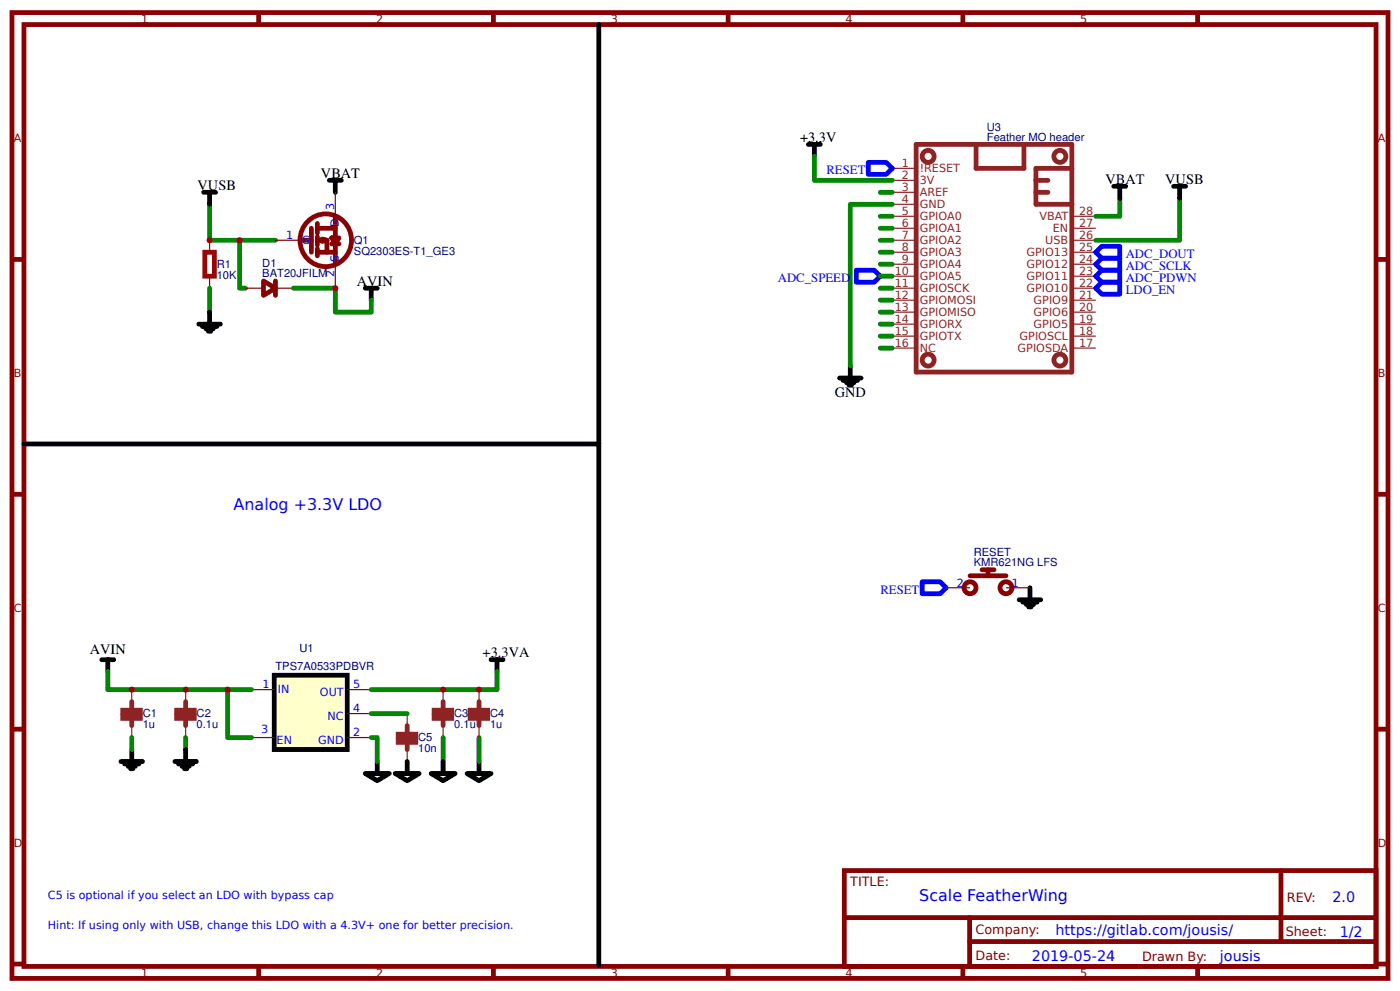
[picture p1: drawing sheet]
<svg xmlns="http://www.w3.org/2000/svg" width="309mm" height="219mm" viewBox="0 0 309 219" stroke-linecap="round" stroke-linejoin="round" font-family="sans-serif">
<g fill="none" stroke="#800" stroke-width="1.1" stroke-linecap="butt">
<path d="M2.6 2.8h304.1v213.2h-304.1zM5.3 5.4h298.7v208h-298.7zM57.1 2.8v2.6M109 2.8v2.6M160.9 2.8v2.6M212.7 2.8v2.6M264.6 2.8v2.6M2.6 57.3h2.7M304 57.3h2.7M2.6 109.1h2.7M304 109.1h2.7M2.6 161h2.7"/>
<path d="M304 161h2.7M186.5 192.2h117.5v21.2h-117.5zM2.6 212.9h2.7M57.1 213.4v2.6M109 213.4v2.6M160.9 213.4v2.6M212.7 213.4v2.6M264.6 213.4v2.6M304 212.9h2.7"/>
</g>
<path d="M283 192.2v15.7M186.6 202.6h117.3M214.2 207.9h89.7M214.2 202.6v10.6" fill="none" stroke="#800" stroke-width="1.1"/>
<path d="M22.5 145.7h2.6M23.8 145.7v2.6M108.5 145.7h2.6M109.8 145.7v2.6M80.7 170.8h5.3l-2.7 1.6zM83.3 168.1v2.7" fill="none" stroke="#000" stroke-width="1.1"/>
<path d="M60.6 149.1h16.1v16.4h-16.1z" fill="#ffc" stroke="#000" stroke-width="1.1" stroke-linecap="butt"/>
<g fill="none" stroke="#800" stroke-width=".26">
<path d="M46.3 53v2.7M60.9 53h5.2M74.1 42.5v5.3M74.1 58.3v5.3M46.3 61v2.6M54.2 63.6h4M60.9 63.6h3.9M209 129.8h5.3M222.2 129.8h5.3M55.6 152.3h5.3M76.7 152.3h5.3M76.7 157.6h5.3"/>
<path d="M55.6 162.9h5.3M76.7 162.9h5.3"/>
</g>
<g fill="none" stroke="#080" stroke-width="1.1">
<path d="M179.9 34.5v5.3h17.2M46.3 45.1v7.9h14.6M52.9 53v10.6h1.3M194.5 42.5h2.6M194.5 58.3h2.6M194.5 55.7h2.6M194.5 53h2.6M194.5 50.4h2.6M194.5 47.8h2.6M197.1 45.1h-9.2v35.7M247.4 43.8v4h-5.3M260.6 43.8v9.2h-18.5"/>
<path d="M46.3 63.6v5.3M64.8 63.6h9.3v5.3h7.9v-2.6M194.5 63.6h2.6M194.5 66.3h2.6M194.5 68.9h2.6M194.5 71.6h2.6M194.5 74.2h2.6M194.5 76.9h2.6M194.5 61h2.6M23.8 148.3v4h31.8M50.3 152.3v10.6h5.3M82 157.6h8"/>
<path d="M109.8 148.3v4h-27.8M29.1 162.9v2.6M41 162.9v2.6M82 162.9h1.3v5.2M97.9 162.9v5.2M105.8 162.9v5.2"/>
</g>
<g fill="none" stroke="#000" stroke-width="1.1">
<path d="M132.3 5.4v92.6M72.8 39.8h2.6M74.1 39.8v2.7M178.6 31.9h2.6M179.9 31.9v2.6M45 42.5h2.6M46.3 42.5v2.6M246.1 41.1h2.6M247.4 41.1v2.7M259.3 41.1h2.6M260.6 41.1v2.7M43.9 71.6h4.8"/>
<path d="M44.7 72.1h3.2M45.5 72.6h1.6M46 73.2h.6M46.3 68.9v2.7M80.7 63.6h2.6M82 63.6v2.7M5.3 98h127v115.1M185.5 83.5h4.7M186.3 84h3.1M187.1 84.5h1.5M187.6 85.1h.5M187.9 80.8v2.7"/>
<path d="M225.2 132.4h4.7M226 133h3.1M226.7 133.5h1.6M227.3 134h.5M227.5 129.8v2.6M26.7 168.1h4.8M27.5 168.7h3.2M28.3 169.2h1.6M28.8 169.7h.6M29.1 165.5v2.6M38.6 168.1h4.8M39.4 168.7h3.2"/>
<path d="M40.2 169.2h1.6M40.7 169.7h.6M41 165.5v2.6M87.3 170.8h5.3l-2.6 1.6zM90 168.1v2.7M95.2 170.8h5.3l-2.6 1.6zM97.9 168.1v2.7M103.2 170.8h5.3l-2.7 1.6zM105.8 168.1v2.7"/>
</g>
<g fill="none" stroke="#8d2323" stroke-width="1.1">
<path d="M202.4 31.9h34.4v50.3h-34.4zM215.6 31.9v5.3h10.6v-5.3M228.9 39.8h2.6M236.8 37.2h-7.9v7.9h7.9M228.9 42.5h2.6M29.1 154.9v1.9M29.1 158.6v1.6M41 154.9v1.9M41 158.6v1.6M97.9 154.9v1.9M97.9 158.6v1.6M105.8 154.9v1.9"/>
<path d="M105.8 158.6v1.6M90 160.2v1.9M90 163.9v1.6"/>
</g>
<g fill="none" stroke="#8d2323" stroke-width=".26">
<path d="M197.1 37.2h5.3M197.1 39.8h5.3M197.1 42.5h5.3M197.1 45.1h5.3M197.1 47.8h5.3M197.1 50.4h5.3M197.1 53h5.3M197.1 55.7h5.3M197.1 58.3h5.3M236.8 47.8h5.3M236.8 50.4h5.3M236.8 53h5.3"/>
<path d="M236.8 55.7h5.3M236.8 58.3h5.3M197.1 61h5.3M197.1 63.6h5.3M197.1 66.3h5.3M197.1 68.9h5.3M197.1 71.6h5.3M197.1 74.2h5.3M197.1 76.9h5.3M236.8 61h5.3M236.8 63.6h5.3M236.8 66.3h5.3"/>
<path d="M236.8 68.9h5.3M236.8 71.6h5.3M236.8 74.2h5.3M236.8 76.9h5.3M29.1 152.3v2.6M41 152.3v2.6M90 157.6v2.6M97.9 152.3v2.6M105.8 152.3v2.6M29.1 160.2v2.7M41 160.2v2.7M90 165.5v2.6"/>
<path d="M97.9 160.2v2.7M105.8 160.2v2.7"/>
</g>
<g fill="none" stroke="#8d2323" stroke-width="1.1" stroke-linecap="butt">
<path d="M27.1 156.8h3.9v.5h-3.9zM27.1 158.1h3.9v.5h-3.9zM39 156.8h3.9v.5h-3.9zM39 158.1h3.9v.5h-3.9zM95.9 156.8h3.9v.5h-3.9zM95.9 158.1h3.9v.5h-3.9zM103.8 156.8h3.9v.5h-3.9zM103.8 158.1h3.9v.5h-3.9zM88 162.1h3.9v.5h-3.9zM88 163.4h3.9v.5h-3.9z"/>
<circle cx="205.1" cy="34.5" r="1.32"/>
<circle cx="234.2" cy="34.5" r="1.32"/>
<circle cx="205.1" cy="79.5" r="1.32"/>
<circle cx="234.2" cy="79.5" r="1.32"/>
</g>
<path d="M191.8 35.9h4l1.3 1.3-1.3 1.3h-4zM189.2 59.7h3.9l1.4 1.3-1.4 1.3h-3.9zM242.1 55.7l1.3-1.3h4v2.6h-4zM242.1 58.3l1.3-1.3h4v2.7h-4zM242.1 61l1.3-1.3h4v2.6h-4zM242.1 63.6l1.3-1.3h4v2.7h-4zM203.7 128.5h4l1.3 1.3-1.3 1.3h-4z" fill="none" stroke="#00f" stroke-width="1.1"/>
<g fill="none" stroke="#800" stroke-width="1.1" stroke-linecap="butt">
<path d="M67.9 48.9a5.7 5.7 0 0 1 8.1 .1 5.7 5.7 0 0 1 0 8.1 5.7 5.7 0 0 1-8.1 .1 5.9 5.9 0 0 1 0-8.3zM58.2 62l2.7 1.6-2.7 1.6z"/>
<circle cx="214.3" cy="129.8" r="1.32"/>
<circle cx="222.2" cy="129.8" r="1.32"/>
</g>
<g fill="none" stroke="#800" stroke-width="1.1">
<path d="M66.4 53h2.4M68.8 50.4v5.3M70.1 49.3v2.2M70.1 52.3v1.8M70.1 54.9v1.6M70.1 50.4h4M70.1 55.7h4M71.2 52.8l1 .2h-2.1M71.2 53.3l1-.3v2.7M73.3 52.5h1.6l-.8 1.3zM73.3 53.8h1.6M74.1 47.8v10.5"/>
<path d="M60.9 62v3.2M214.3 127.1h7.9M217 125.8h2.6M218.3 125.8v1.3"/>
</g>
<path d="M45.2 55.7h2.2v5.3h-2.2z" fill="none" stroke="#a00000" stroke-width="1.1" stroke-linecap="butt"/>
<g fill="#c00">
<circle cx="29.1" cy="152.3" r=".66"/>
<circle cx="41" cy="152.3" r=".66"/>
<circle cx="74.1" cy="63.6" r=".66"/>
<circle cx="46.3" cy="53" r=".66"/>
<circle cx="52.9" cy="53" r=".66"/>
<circle cx="105.8" cy="152.3" r=".66"/>
<circle cx="97.9" cy="152.3" r=".66"/>
<circle cx="50.3" cy="152.3" r=".66"/>
</g>
<g font-size="3.5" fill="#00f">
<text x="51.6" y="112.6">Analog +3.3V LDO</text>
<text x="203.1" y="199">Scale FeatherWing</text>
</g>
<g font-size="3.2">
<text x="176.7" y="31.4">+3.3V</text>
<text x="43.7" y="41.9">VUSB</text>
<text x="70.9" y="39.3">VBAT</text>
<text x="244.2" y="40.6">VBAT</text>
<text x="257.4" y="40.6">VUSB</text>
<text x="78.8" y="63.1">AVIN</text>
<text x="184.4" y="87.7">GND</text>
<text x="19.8" y="144.3">AVIN</text>
<text x="106.6" y="145.1">+3.3VA</text>
</g>
<g font-size="3.2" fill="#00f">
<text x="294.4" y="199.2">2.0</text>
<text x="233.2" y="206.3">https://gitlab.com/jousis/</text>
<text x="296" y="206.9">1/2</text>
<text x="228" y="212.2">2019-05-24</text>
<text x="269.5" y="212.1">jousis</text>
</g>
<g font-size="2.8" fill="#00f">
<text x="182.6" y="38.5">RESET</text>
<text x="248.7" y="57">ADC_DOUT</text>
<text x="248.7" y="59.7">ADC_SCLK</text>
<text x="171.8" y="62.3">ADC_SPEED</text>
<text x="248.7" y="62.3">ADC_PDWN</text>
<text x="248.7" y="65">LDO_EN</text>
<text x="194.5" y="131.1">RESET</text>
</g>
<g font-size="2.8" fill="#800">
<text x="187.9" y="195.7">TITLE:</text>
<text x="284.3" y="199.2">REV:</text>
<text x="215.5" y="206.3">Company:</text>
<text x="284.1" y="206.8">Sheet:</text>
<text x="215.5" y="212.1">Date:</text>
<text x="252.3" y="212.1">Drawn By:</text>
</g>
<g font-size="2.5" fill="#800">
<text x="31.2" y="5">1</text>
<text x="83.1" y="5">2</text>
<text x="134.9" y="5">3</text>
<text x="186.8" y="5">4</text>
<text x="238.7" y="5">5</text>
<text x="3" y="31.4">A</text>
<text x="304.4" y="31.4">A</text>
<text x="3" y="83.2">B</text>
<text x="304.4" y="83.2">B</text>
<text x="3" y="135.1">C</text>
<text x="304.4" y="135.1">C</text>
<text x="3" y="186.9">D</text>
<text x="304.4" y="186.9">D</text>
<text x="31.2" y="215.6">1</text>
<text x="83.1" y="215.6">2</text>
<text x="134.9" y="215.6">3</text>
<text x="186.8" y="215.6">4</text>
<text x="238.7" y="215.6">5</text>
</g>
<g font-size="2.5" fill="#000080">
<text x="218" y="28.9">U3</text>
<text x="218" y="31.1">Feather MO header</text>
<text x="78.2" y="53.9">Q1</text>
<text x="47.9" y="59.2">R1</text>
<text x="58" y="58.9">D1</text>
<text x="78.2" y="56.3">SQ2303ES-T1_GE3</text>
<text x="47.9" y="61.6">10K</text>
<text x="58" y="61.2">BAT20JFILM</text>
<text x="215.1" y="125">KMR621NG LFS</text>
<text x="215.1" y="122.7">RESET</text>
<text x="66.1" y="143.9">U1</text>
<text x="60.9" y="147.9">TPS7A0533PDBVR</text>
<text x="31.5" y="160.8">1u</text>
<text x="31.5" y="158.4">C1</text>
<text x="43.4" y="160.8">0.1u</text>
<text x="43.4" y="158.4">C2</text>
<text x="100.3" y="160.8">0.1u</text>
<text x="100.3" y="158.4">C3</text>
<text x="108.3" y="160.8">1u</text>
<text x="108.3" y="158.4">C4</text>
<text x="92.4" y="166.1">10n</text>
<text x="92.4" y="163.7">C5</text>
</g>
<g font-size="2.5" fill="#8d2323">
<text x="199.2" y="36.9">1</text>
<text x="199.2" y="39.6">2</text>
<text x="203.2" y="38">!RESET</text>
<text x="203.2" y="40.6">3V</text>
<text x="199.2" y="42.2">3</text>
<text x="199.2" y="44.8">4</text>
<text x="199.2" y="47.5">5</text>
<text x="203.2" y="43.3">AREF</text>
<text x="203.2" y="45.9">GND</text>
<text x="238.4" y="47.5">28</text>
<text x="199.2" y="50.1">6</text>
<text x="199.2" y="52.8">7</text>
<text x="203.2" y="48.6">GPIOA0</text>
<text x="203.2" y="51.2">GPIOA1</text>
<text x="203.2" y="53.8">GPIOA2</text>
<text x="229.6" y="48.6">VBAT</text>
<text x="230.9" y="53.8">USB</text>
<text x="232.6" y="51.2">EN</text>
<text x="238.4" y="50.1">27</text>
<text x="238.4" y="52.8">26</text>
<text x="199.2" y="55.4">8</text>
<text x="199.2" y="58.1">9</text>
<text x="203.2" y="56.5">GPIOA3</text>
<text x="203.2" y="59.1">GPIOA4</text>
<text x="226.8" y="59.1">GPIO12</text>
<text x="226.8" y="56.5">GPIO13</text>
<text x="238.4" y="58.1">24</text>
<text x="238.4" y="55.4">25</text>
<text x="197.7" y="60.7">10</text>
<text x="197.7" y="63.4">11</text>
<text x="203.2" y="61.8">GPIOA5</text>
<text x="203.2" y="64.4">GPIOSCK</text>
<text x="226.8" y="64.4">GPIO10</text>
<text x="226.8" y="61.8">GPIO11</text>
<text x="238.4" y="63.4">22</text>
<text x="238.4" y="60.7">23</text>
<text x="197.7" y="66">12</text>
<text x="197.7" y="68.7">13</text>
<text x="197.7" y="71.3">14</text>
<text x="203.2" y="67.1">GPIOMOSI</text>
<text x="203.2" y="69.7">GPIOMISO</text>
<text x="228.4" y="67.1">GPIO9</text>
<text x="228.4" y="69.7">GPIO6</text>
<text x="238.4" y="71.3">19</text>
<text x="238.4" y="66">21</text>
<text x="238.4" y="68.7">20</text>
<text x="197.7" y="74">15</text>
<text x="197.7" y="76.6">16</text>
<text x="203.2" y="72.4">GPIORX</text>
<text x="203.2" y="75">GPIOTX</text>
<text x="203.2" y="77.7">NC</text>
<text x="224.8" y="77.7">GPIOSDA</text>
<text x="225.3" y="75">GPIOSCL</text>
<text x="228.4" y="72.4">GPIO5</text>
<text x="238.4" y="76.6">17</text>
<text x="238.4" y="74">18</text>
</g>
<g font-size="2.5" fill="#00f">
<text x="73.8" y="46.4" transform="rotate(-90 73.8 46.4)">3</text>
<text x="63.3" y="52.8">1</text>
<text x="66.7" y="53.8">G</text>
<text x="74.9" y="50.2" transform="rotate(-90 74.9 50.2)">D</text>
<text x="74.9" y="57.8" transform="rotate(-90 74.9 57.8)">S</text>
<text x="73.8" y="61.2" transform="rotate(-90 73.8 61.2)">2</text>
<text x="211.4" y="129.5">2</text>
<text x="223.6" y="129.5">1</text>
<text x="58" y="152">1</text>
<text x="61.4" y="153.1">IN</text>
<text x="70.7" y="153.6">OUT</text>
<text x="78.1" y="152">5</text>
<text x="57.7" y="161.8">3</text>
<text x="72.4" y="158.9">NC</text>
<text x="78.1" y="157.3">4</text>
<text x="61.1" y="164.2">EN</text>
<text x="70.3" y="164.2">GND</text>
<text x="78.1" y="162.6">2</text>
<text x="10.6" y="198.6">C5 is optional if you select an LDO with bypass cap</text>
<text x="10.6" y="205.2">Hint: If using only with USB, change this LDO with a 4.3V+ one for better precision.</text>
</g>
</svg>
